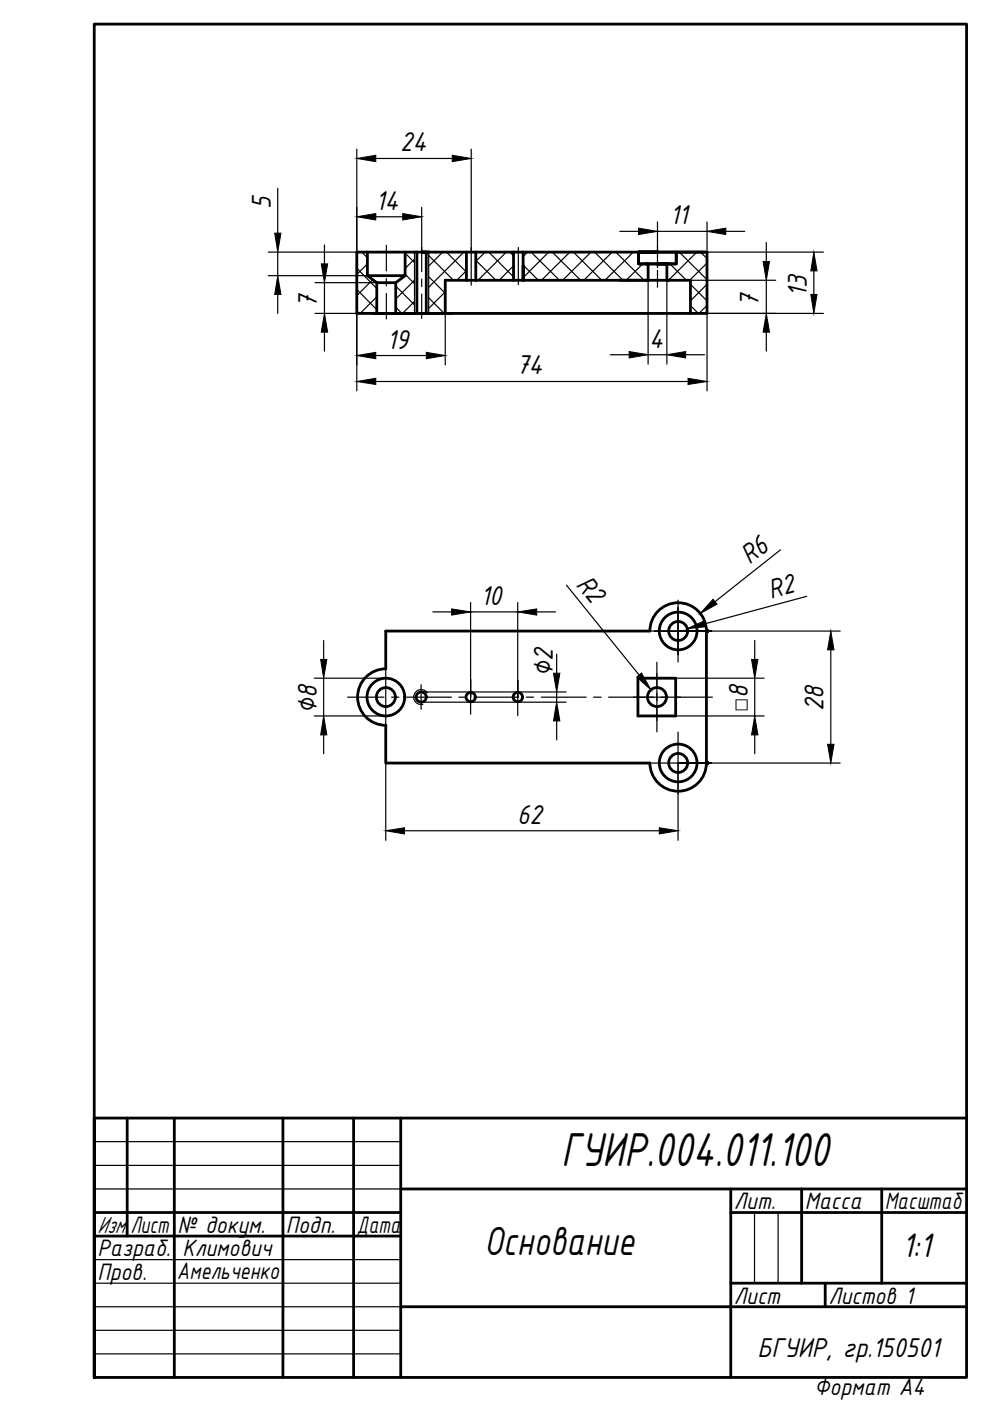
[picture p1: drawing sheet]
<svg xmlns="http://www.w3.org/2000/svg" width="210mm" height="297mm" viewBox="0 0 210 297" stroke-linecap="round" stroke-linejoin="round" font-family="sans-serif">
<!-- layer: 0 -->
<g fill="none" stroke="#000" stroke-width=".59">
<path d="M77.9 53.5v4.9l2 1.5M79.9 59.9h4v6.5h-2h8M79.9 59.9v6.5M85.9 53.5v4.9h-8M85.9 58.4l-2 1.5M88.4 53.5v12.9M90.9 53.5h59v12.9h-74.3v-12.9h15.3h-1.5h1v12.9M98.9 59.4h-4.5v7M98.9 59.4h38.5M98.9 53.5v5.9M100.9 53.5v5.9M108.9 53.5v5.9"/>
<path d="M110.9 53.5v5.9v-3.1M135.4 53.5v2.5h8v-2.5v2.5h-8v-2.5h4zM136.9 56h.5v3.4h4M139.4 53.5h-4h14M139.4 56h2.5zM139.4 56h2v3.4M141.4 59.4h5v7M82.6 66.4h-3.5h16.8M137.8 133.8h-56v8a6 6 0 0 0-6 6 6 6 0 0 0 6 6v8h56M137.8 133.8a6 6 0 0 1 6-6 6 6 0 0 1 6 6v28a6 6 0 0 1-6 6 6 6 0 0 1-6-6M135.3 143.8h8v8h-8zM27 237.1v25"/>
<path d="M37 237.1v54.9M60 237.1v54.9M75 237.1v54.9M85 237.1v54.9M204.9 237.1h-184.9v54.9h184.9v-286.9h-184.9v286.9M20 257.1h65M85 252.1h119.9M154.9 257.1h50M154.9 252.1v39.9M170 252.1v20M186.9 252.1v20M20 262.1h65"/>
<path d="M85 277.1h119.9M154.9 272.1h50M175 272.1v5"/>
<circle cx="143.8" cy="133.8" r="4"/>
<circle cx="143.8" cy="133.8" r="2.01"/>
<circle cx="81.8" cy="147.8" r="4"/>
<circle cx="81.8" cy="147.8" r="2.01"/>
<circle cx="89.3" cy="147.8" r="1.08"/>
<circle cx="99.8" cy="147.8" r=".99"/>
<circle cx="109.8" cy="147.8" r=".99"/>
<circle cx="139.3" cy="147.8" r="2.01"/>
<circle cx="143.8" cy="161.8" r="4"/>
<circle cx="143.8" cy="161.8" r="2.01"/>
</g>
<g fill="none" stroke="#000" stroke-width=".25">
<path d="M58.9 39.9v9.5M75.6 31.6v21.9M79.7 33.6h16.2M99.9 31.6v28.9M56.9 53.5h21M56.9 58.4h21M58.9 53.5v4.9M66.8 59.9h13.1M68.8 51.9v4.1M68.8 59.9v6.5M75.6 56.9l4.3 4.3M75.9 53.5l-.3 .2"/>
<path d="M76.7 53.5l1.2 1.1M77.9 56l-2.3 2.2M79 59.3l-3.4 3.4M79.7 46h5.7M81.9 52v5.4M81.9 59v1.6M85.9 58.2l2 1.9M85.9 53.7l2 2M87.9 54.9l-2 2M87.9 59.4l-4 4M87.9 53.5v12.9M89.4 44v13.6"/>
<path d="M89.4 59.2v1.6M90.9 53.5v12.9h-1.5M90.9 58.7l3.5 3.5M90.9 54.2l5.2 5.2M93.9 53.5l-3 2.9M94.7 53.5l4.2 4.2M98.3 53.5l-7.4 7.4M98.9 57.4l-2 2M100.9 55.2l4.3 4.2M102.9 53.5l-2 1.9M103.6 53.5l5.3 5.2M107.4 53.5l-6.1 5.9"/>
<path d="M108.1 53.5l.8 .7M108.9 56.4l-3.1 3M109.9 52.5v7.9M110.9 56.2l3.2 3.2M111.8 53.5l-.9 .9M112.6 53.5l6 5.9M116.3 53.5l-5.4 5.4M117.1 53.5l6 5.9M120.8 53.5l-6 5.9M121.6 53.5l6 5.9M125.3 53.5l-6 5.9M126.1 53.5l6 5.9"/>
<path d="M129.8 53.5l-6 5.9M130.6 53.5l6 5.9M131.4 49.1h4M134.3 53.5l-6 5.9M135 53.5l.4 .3M136.3 56l-3.5 3.4M137.4 59.3l-.2 .1M137.4 59.4v17.8M139.4 47.1v8.6M139.4 56.2v.6M139.4 57.3v3.6M139.4 49.1h10.5"/>
<path d="M141.4 56v21.2M142 56l3.5 3.4M144 53.5l5.9 5.8M146.4 59.4h18.1M147.7 53.5l-6 5.9M148.5 53.5l1.4 1.3M149.9 55.8l-3.7 3.6M149.9 47.1v6.4h24.7M153.9 49.1h4M162.5 51.4v4M162.5 59.4v7M172.6 57.4v5"/>
<path d="M58.9 62.4v4M66.8 66.4h13.1M68.8 70.4v4.1M75.6 65.9l.6 .5M75.6 61.4l4.3 4.2M75.6 66.4v16.5M79.7 75.4h10.7M79.9 62.9l-3.5 3.5M81.9 62.2v5.4M83.9 65.1l1.3 1.3M83.9 60.6l4 4M87.9 63.9l-2.6 2.5"/>
<path d="M89.4 62.3v5.2M90.9 63.1l3.3 3.3M94.4 61.9l-3.5 3.5M94.4 66.4h.1M94.4 66.4v11M129.4 75.2h4M137.4 75.2h4M145.4 75.2h4M146.4 64.8l1.6 1.6M146.4 60.3l3.5 3.5M146.4 66.4h28.2M149.9 60.3l-3.5 3.5"/>
<path d="M149.9 64.8l-1.7 1.6M149.9 66.4v16.5M162.5 70.4v4.1M79.7 80.9h66.2M165.5 116.6l-13.9 11M20 134.1v15M68.6 135.8v4M91.8 129.7h4M99.8 127.7v23.7M99.8 129.7h10M109.8 127.7v24.1M113.8 129.7h4"/>
<path d="M118 138.7v4M120.1 124.1l15.4 19M137.5 133.8h13.4h-7.1M138.8 133.8h10M143.8 127.2v13.2M149.8 133.8h28.3M160 135.8v4M171 126.4l-21.4 5.8M176.1 137.8v20M66.6 143.8h15.2M66.6 151.8h15.2M68.6 143.8v8"/>
<path d="M68.6 155.8v4M73.7 147.8h7.7M81.8 141.8v12.2M83 147.8h1.6M86.2 147.8h9.5M89.3 145.2v5.2M89.3 148.9h30.7M89.3 146.7h30.7M90.6 146.9a1.59 1.59 0 0 0-2.8 .3 1.59 1.59 0 0 0 1.9 2.1M97.3 147.8h1.6M100.5 147.8h9.5M111.6 147.8h1.6"/>
<path d="M114.8 147.8h9.5M118 146.7v2.2M118 152.9v4M125.9 147.8h1.6M129 147.8h22M139.3 140.4v14.8M143.3 143.8h18.7M143.3 151.8h18.7M143.8 155.2v23M160 143.8v8M160 155.8v4M81.8 161.8v16.4"/>
<path d="M85.8 176.1h54M137.5 161.8h13.4h-7.1M149.8 161.8h28.3M20 242h65M20 247.1h65M20 252.1h65M154.9 252.1v5M160 257.1v15M165 257.1v15M20 267.1h65M20 272.1h65M20 277.1h65"/>
<path d="M20 282.1h65M20 287h65"/>
</g>
<g fill="#000" stroke="#000" stroke-width=".21">
<path d="M75.6 33.6l4.1-.7v1.4zM95.9 32.9l4 .7-4 .7zM58.3 49.4h1.3l-.7 4.1zM68.1 56h1.4l-.7 3.9zM75.6 46l4.1-.7v1.3zM85.4 45.3l4 .7-4 .6zM135.4 48.4l4 .7-4 .6zM149.9 49.1l4-.7v1.3zM161.8 55.4h1.4l-.7 4zM172.6 53.5l.6 3.9h-1.3zM58.9 58.4l.7 4h-1.3zM68.8 66.4l.7 4h-1.4z"/>
<path d="M75.6 75.4l4.1-.7v1.4zM90.4 74.7l4 .7-4 .7zM133.4 74.5l4 .7-4 .7zM141.4 75.2l4-.7v1.4zM162.5 66.4l.7 4h-1.4zM171.9 62.4h1.3l-.6 4zM75.6 80.9l4.1-.7v1.3zM145.9 80.2l4 .7-4 .6zM68 139.8h1.3l-.7 4zM95.8 129.1l4 .6-4 .7zM109.8 129.7l4-.6v1.3zM145.7 133.3l3.7-1.7 .3 1.3z"/>
<path d="M151.2 127.1l.8 1-3.5 2zM159.3 139.8h1.4l-.7 4zM176.1 133.8l.7 4h-1.3zM68.6 151.8l.7 4h-1.3zM118 148.9l.7 4h-1.4zM117.3 142.7h1.4l-.7 4zM135 143.5l1-.8 2 3.5zM160 151.8l.7 4h-1.4zM175.5 157.8h1.3l-.7 4zM81.8 176.1l4-.6v1.3zM139.8 175.5l4 .6-4 .7z"/>
<circle cx="139.4" cy="56" r=".25"/>
<circle cx="150" cy="133.8" r=".25"/>
<circle cx="150" cy="161.8" r=".25"/>
</g>
<text font-size="10.9" x="119" y="247.2">ГУИР.004.011.100</text>
<text font-size="9.3" x="102.7" y="266.1">Основание</text>
<text font-size="7.8" x="191.2" y="266.5">1:1</text>
<g font-size="6.2">
<text x="84.8" y="32.1">24</text>
<text x="57.4" y="44.4" transform="rotate(-90 57.4 44.4)">5</text>
<text x="79.6" y="44.5">14</text>
<text x="142" y="47.5">11</text>
<text x="67.2" y="65.3" transform="rotate(-90 67.2 65.3)">7</text>
<text x="160.9" y="65.1" transform="rotate(-90 160.9 65.1)">7</text>
<text x="171.1" y="62.9" transform="rotate(-90 171.1 62.9)">13</text>
<text x="82" y="73.9">19</text>
<text x="137.7" y="73.7">4</text>
<text x="109.5" y="79.3">74</text>
<text x="158.9" y="119.9" transform="rotate(-38 158.9 119.9)">R6</text>
<text x="122" y="123.9" transform="rotate(51 122 123.9)">R2</text>
<text x="101.9" y="128.3">10</text>
<text x="163.4" y="126.9" transform="rotate(-15 163.4 126.9)">R2</text>
<text x="117.2" y="143.6" transform="rotate(-90 117.2 143.6)">∅2</text>
<text x="67.1" y="151.4" transform="rotate(-90 67.1 151.4)">∅8</text>
<text x="174.6" y="150.8" transform="rotate(-90 174.6 150.8)">28</text>
<text x="109.7" y="174.7">62</text>
<text x="160.6" y="287.7">БГУИР, гр.150501</text>
</g>
<text font-size="5.6" x="158.5" y="151" transform="rotate(-90 158.5 151)">□8</text>
<g font-size="5.4">
<text x="155.6" y="256.4">Лит.</text>
<text x="170.6" y="256.4">Масса</text>
<text x="187.6" y="256.4">Масштаб</text>
<text x="20.7" y="261.4">Изм.</text>
<text x="27.6" y="261.4">Лист</text>
<text x="37.6" y="261.4">№ докум.</text>
<text x="60.6" y="261.4">Подп.</text>
<text x="75.6" y="261.4">Дата</text>
<text x="20.7" y="266.3">Разраб.</text>
<text x="38.7" y="266.3">Климович</text>
<text x="20.7" y="271.3">Пров.</text>
<text x="37.5" y="271.1">Амельченко</text>
<text x="155.6" y="276.4">Лист</text>
<text x="175.6" y="276.4">Листов 1</text>
<text x="172.6" y="295.9">Формат А4</text>
</g>
</svg>
